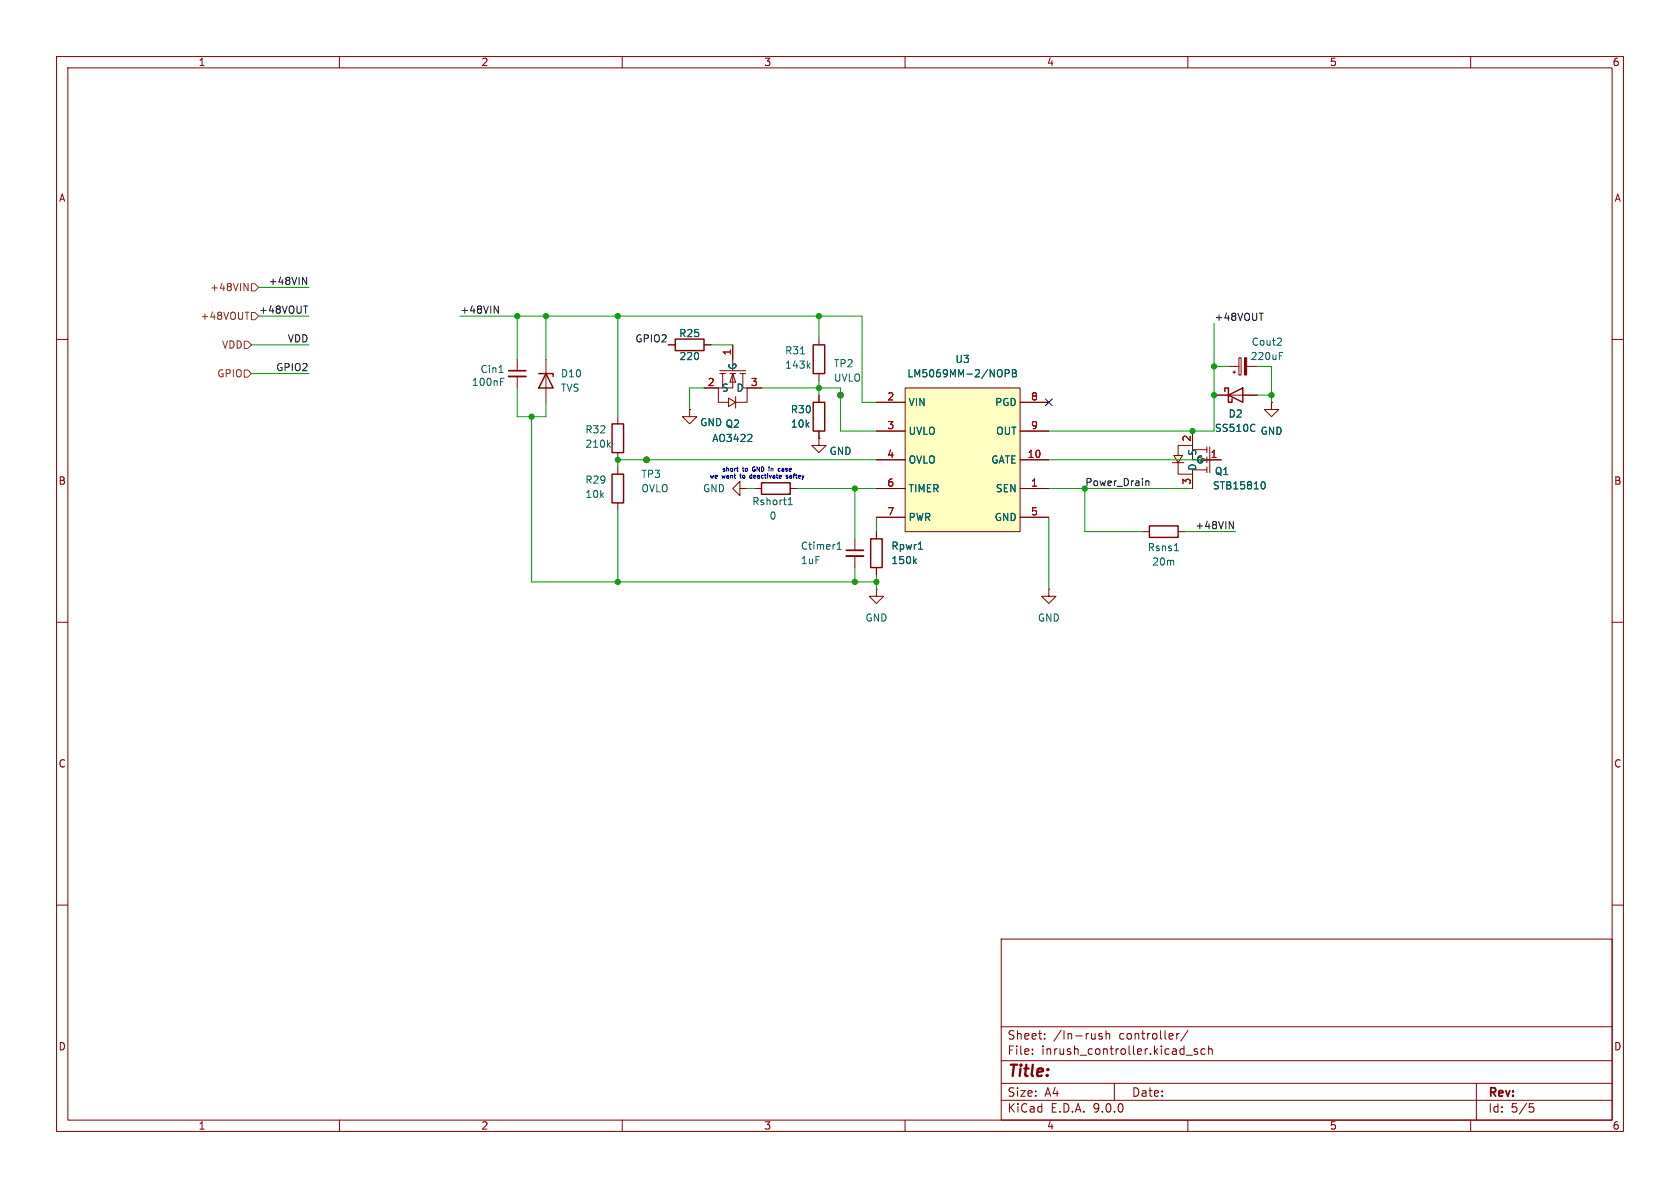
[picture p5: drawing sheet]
(kicad_sch
 (version 20250114)
 (generator "eeschema")
 (generator_version "9.0")
 (paper "A4")
 (lib_symbols
  (symbol "Connector:TestPoint_Small"
   (pin_numbers (hide yes))
   (pin_names
    (offset 0.762) (hide yes)) (exclude_from_sim no) (in_bom yes) (on_board yes)
   (property "Reference" "TP" (at 0 3.81 0) (effects (font (size 1.27 1.27))))
   (property "Value" "TestPoint_Small" (at 0 2.032 0) (effects (font (size 1.27 1.27))))
   (property "Footprint" "" (at 5.08 0 0) (effects (font (size 1.27 1.27)) (hide yes)))
   (property "Datasheet" "~" (at 5.08 0 0) (effects (font (size 1.27 1.27)) (hide yes)))
   (property "Description" "test point" (at 0 0 0) (effects (font (size 1.27 1.27)) (hide yes)))
   (symbol "TestPoint_Small_0_1"
    (circle (center 0 0) (radius 0.508) (stroke (width 0) (type default)) (fill (type none))))
   (symbol "TestPoint_Small_1_1"
    (pin passive line (at 0 0 90) (length 0) (name "1" (effects (font (size 1.27 1.27)))) (number "1" (effects (font (size 1.27 1.27))))))
   (embedded_fonts no))
  (symbol "Device:C_Polarized_Small"
   (pin_numbers (hide yes))
   (pin_names
    (offset 0.254) (hide yes)) (exclude_from_sim no) (in_bom yes) (on_board yes)
   (property "Reference" "C" (at 0.254 1.778 0) (effects (font (size 1.27 1.27)) (justify left)))
   (property "Value" "C_Polarized_Small" (at 0.254 -2.032 0) (effects (font (size 1.27 1.27)) (justify left)))
   (property "Footprint" "" (at 0 0 0) (effects (font (size 1.27 1.27)) (hide yes)))
   (property "Datasheet" "~" (at 0 0 0) (effects (font (size 1.27 1.27)) (hide yes)))
   (property "Description" "Polarized capacitor, small symbol" (at 0 0 0) (effects (font (size 1.27 1.27)) (hide yes)))
   (symbol "C_Polarized_Small_0_1"
    (rectangle (start -1.524 0.6858) (end 1.524 0.3048) (stroke (width 0) (type default)) (fill (type none)))
    (rectangle (start -1.524 -0.3048) (end 1.524 -0.6858) (stroke (width 0) (type default)) (fill (type outline)))
    (polyline (pts (xy -1.27 1.524) (xy -0.762 1.524)) (stroke (width 0) (type default)) (fill (type none)))
    (polyline (pts (xy -1.016 1.27) (xy -1.016 1.778)) (stroke (width 0) (type default)) (fill (type none))))
   (symbol "C_Polarized_Small_1_1"
    (pin passive line (at 0 2.54 270) (length 1.8542) (name "~" (effects (font (size 1.27 1.27)))) (number "1" (effects (font (size 1.27 1.27)))))
    (pin passive line (at 0 -2.54 90) (length 1.8542) (name "~" (effects (font (size 1.27 1.27)))) (number "2" (effects (font (size 1.27 1.27))))))
   (embedded_fonts no))
  (symbol "Device:C_Small"
   (pin_numbers (hide yes))
   (pin_names
    (offset 0.254) (hide yes)) (exclude_from_sim no) (in_bom yes) (on_board yes)
   (property "Reference" "C" (at 0.254 1.778 0) (effects (font (size 1.27 1.27)) (justify left)))
   (property "Value" "C_Small" (at 0.254 -2.032 0) (effects (font (size 1.27 1.27)) (justify left)))
   (property "Footprint" "" (at 0 0 0) (effects (font (size 1.27 1.27)) (hide yes)))
   (property "Datasheet" "~" (at 0 0 0) (effects (font (size 1.27 1.27)) (hide yes)))
   (property "Description" "Unpolarized capacitor, small symbol" (at 0 0 0) (effects (font (size 1.27 1.27)) (hide yes)))
   (symbol "C_Small_0_1"
    (polyline (pts (xy -1.524 0.508) (xy 1.524 0.508)) (stroke (width 0.3048) (type default)) (fill (type none)))
    (polyline (pts (xy -1.524 -0.508) (xy 1.524 -0.508)) (stroke (width 0.3302) (type default)) (fill (type none))))
   (symbol "C_Small_1_1"
    (pin passive line (at 0 2.54 270) (length 2.032) (name "~" (effects (font (size 1.27 1.27)))) (number "1" (effects (font (size 1.27 1.27)))))
    (pin passive line (at 0 -2.54 90) (length 2.032) (name "~" (effects (font (size 1.27 1.27)))) (number "2" (effects (font (size 1.27 1.27))))))
   (embedded_fonts no))
  (symbol "Device:D_Schottky"
   (pin_numbers (hide yes))
   (pin_names
    (offset 1.016) (hide yes)) (exclude_from_sim no) (in_bom yes) (on_board yes)
   (property "Reference" "D" (at 0 2.54 0) (effects (font (size 1.27 1.27))))
   (property "Value" "D_Schottky" (at 0 -2.54 0) (effects (font (size 1.27 1.27))))
   (property "Footprint" "" (at 0 0 0) (effects (font (size 1.27 1.27)) (hide yes)))
   (property "Datasheet" "~" (at 0 0 0) (effects (font (size 1.27 1.27)) (hide yes)))
   (property "Description" "Schottky diode" (at 0 0 0) (effects (font (size 1.27 1.27)) (hide yes)))
   (symbol "D_Schottky_0_1"
    (polyline (pts (xy -1.905 0.635) (xy -1.905 1.27) (xy -1.27 1.27) (xy -1.27 -1.27) (xy -0.635 -1.27) (xy -0.635 -0.635)) (stroke (width 0.254) (type default)) (fill (type none)))
    (polyline (pts (xy 1.27 1.27) (xy 1.27 -1.27) (xy -1.27 0) (xy 1.27 1.27)) (stroke (width 0.254) (type default)) (fill (type none)))
    (polyline (pts (xy 1.27 0) (xy -1.27 0)) (stroke (width 0) (type default)) (fill (type none))))
   (symbol "D_Schottky_1_1"
    (pin passive line (at -3.81 0 0) (length 2.54) (name "K" (effects (font (size 1.27 1.27)))) (number "1" (effects (font (size 1.27 1.27)))))
    (pin passive line (at 3.81 0 180) (length 2.54) (name "A" (effects (font (size 1.27 1.27)))) (number "2" (effects (font (size 1.27 1.27))))))
   (embedded_fonts no))
  (symbol "Device:D_Zener"
   (pin_numbers (hide yes))
   (pin_names
    (offset 1.016) (hide yes)) (exclude_from_sim no) (in_bom yes) (on_board yes)
   (property "Reference" "D" (at 0 2.54 0) (effects (font (size 1.27 1.27))))
   (property "Value" "D_Zener" (at 0 -2.54 0) (effects (font (size 1.27 1.27))))
   (property "Footprint" "" (at 0 0 0) (effects (font (size 1.27 1.27)) (hide yes)))
   (property "Datasheet" "~" (at 0 0 0) (effects (font (size 1.27 1.27)) (hide yes)))
   (property "Description" "Zener diode" (at 0 0 0) (effects (font (size 1.27 1.27)) (hide yes)))
   (symbol "D_Zener_0_1"
    (polyline (pts (xy -1.27 -1.27) (xy -1.27 1.27) (xy -0.762 1.27)) (stroke (width 0.254) (type default)) (fill (type none)))
    (polyline (pts (xy 1.27 0) (xy -1.27 0)) (stroke (width 0) (type default)) (fill (type none)))
    (polyline (pts (xy 1.27 -1.27) (xy 1.27 1.27) (xy -1.27 0) (xy 1.27 -1.27)) (stroke (width 0.254) (type default)) (fill (type none))))
   (symbol "D_Zener_1_1"
    (pin passive line (at -3.81 0 0) (length 2.54) (name "K" (effects (font (size 1.27 1.27)))) (number "1" (effects (font (size 1.27 1.27)))))
    (pin passive line (at 3.81 0 180) (length 2.54) (name "A" (effects (font (size 1.27 1.27)))) (number "2" (effects (font (size 1.27 1.27))))))
   (embedded_fonts no))
  (symbol "Device:R"
   (pin_numbers (hide yes))
   (pin_names
    (offset 0)) (exclude_from_sim no) (in_bom yes) (on_board yes)
   (property "Reference" "R" (at 2.032 0 90) (effects (font (size 1.27 1.27))))
   (property "Value" "R" (at 0 0 90) (effects (font (size 1.27 1.27))))
   (property "Footprint" "" (at -1.778 0 90) (effects (font (size 1.27 1.27)) (hide yes)))
   (property "Datasheet" "~" (at 0 0 0) (effects (font (size 1.27 1.27)) (hide yes)))
   (property "Description" "Resistor" (at 0 0 0) (effects (font (size 1.27 1.27)) (hide yes)))
   (symbol "R_0_1"
    (rectangle (start -1.016 -2.54) (end 1.016 2.54) (stroke (width 0.254) (type default)) (fill (type none))))
   (symbol "R_1_1"
    (pin passive line (at 0 3.81 270) (length 1.27) (name "~" (effects (font (size 1.27 1.27)))) (number "1" (effects (font (size 1.27 1.27)))))
    (pin passive line (at 0 -3.81 90) (length 1.27) (name "~" (effects (font (size 1.27 1.27)))) (number "2" (effects (font (size 1.27 1.27))))))
   (embedded_fonts no))
  (symbol "easyeda2kicad:AO3422" (exclude_from_sim no) (in_bom yes) (on_board yes)
   (property "Reference" "Q" (at 0 10.16 0) (effects (font (size 1.27 1.27))))
   (property "Value" "AO3422" (at 0 -10.16 0) (effects (font (size 1.27 1.27))))
   (property "Footprint" "easyeda2kicad:SOT-23_L2.9-W1.3-P1.90-LS2.4-BR" (at 0 -12.7 0) (effects (font (size 1.27 1.27)) (hide yes)))
   (property "Datasheet" "https://lcsc.com/product-detail/MOSFET_AOS_AO3422_AO3422_C37130.html" (at 0 -15.24 0) (effects (font (size 1.27 1.27)) (hide yes)))
   (property "Description" "AO3422" (at 0 0 0) (effects (font (size 1.27 1.27)) (hide yes)))
   (property "Manufacturer" "AOS" (at 0 -17.78 0) (effects (font (size 1.27 1.27)) (hide yes)))
   (property "MPN" "AO3422" (at 0 -20.32 0) (effects (font (size 1.27 1.27)) (hide yes)))
   (property "LCSC Part" "C37130" (at 0 -22.86 0) (effects (font (size 1.27 1.27)) (hide yes)))
   (symbol "AO3422_0_1"
    (polyline (pts (xy -2.54 0) (xy -0.51 0)) (stroke (width 0) (type default)) (fill (type none)))
    (polyline (pts (xy -0.51 2.29) (xy -0.51 -2.29)) (stroke (width 0) (type default)) (fill (type none)))
    (polyline (pts (xy 0 2.29) (xy 0 1.27)) (stroke (width 0) (type default)) (fill (type none)))
    (polyline (pts (xy 0 1.78) (xy 2.54 1.78) (xy 2.54 2.54) (xy 5.08 2.54) (xy 5.08 0.51)) (stroke (width 0) (type default)) (fill (type none)))
    (polyline (pts (xy 0 0) (xy 1.52 -0.51) (xy 1.52 0.51) (xy 0 0)) (stroke (width 0) (type default)) (fill (type background)))
    (polyline (pts (xy 0 0) (xy 2.54 0) (xy 2.54 -2.54) (xy 5.08 -2.54) (xy 5.08 -0.76)) (stroke (width 0) (type default)) (fill (type none)))
    (polyline (pts (xy 0 -0.51) (xy 0 0.51)) (stroke (width 0) (type default)) (fill (type none)))
    (polyline (pts (xy 0 -2.29) (xy 0 -1.27)) (stroke (width 0) (type default)) (fill (type none)))
    (polyline (pts (xy 2.54 -1.78) (xy 0 -1.78)) (stroke (width 0) (type default)) (fill (type none)))
    (polyline (pts (xy 5.08 0.51) (xy 4.32 -0.76) (xy 5.84 -0.76) (xy 5.08 0.51)) (stroke (width 0) (type default)) (fill (type background)))
    (polyline (pts (xy 6.1 0.51) (xy 5.59 0.51) (xy 4.57 0.51) (xy 4.06 0.51)) (stroke (width 0) (type default)) (fill (type none)))
    (pin unspecified line (at -5.08 0 0) (length 2.54) (name "G" (effects (font (size 1.27 1.27)))) (number "1" (effects (font (size 1.27 1.27)))))
    (pin unspecified line (at 2.54 5.08 270) (length 2.54) (name "D" (effects (font (size 1.27 1.27)))) (number "3" (effects (font (size 1.27 1.27)))))
    (pin unspecified line (at 2.54 -5.08 90) (length 2.54) (name "S" (effects (font (size 1.27 1.27)))) (number "2" (effects (font (size 1.27 1.27))))))
   (embedded_fonts no))
  (symbol "easyeda2kicad:LM5069MM-2_NOPB" (exclude_from_sim no) (in_bom yes) (on_board yes)
   (property "Reference" "U" (at 0 15.24 0) (effects (font (size 1.27 1.27))))
   (property "Value" "LM5069MM-2/NOPB" (at 0 -15.24 0) (effects (font (size 1.27 1.27))))
   (property "Footprint" "easyeda2kicad:VSSOP-10_L3.0-W3.0-P0.50-LS4.9-BL" (at 0 -17.78 0) (effects (font (size 1.27 1.27)) (hide yes)))
   (property "Datasheet" "https://lcsc.com/product-detail/PMIC-Supervisors_TI_LM5069MM-2-NOPB_LM5069MM-2-NOPB_C111822.html" (at 0 -20.32 0) (effects (font (size 1.27 1.27)) (hide yes)))
   (property "Description" "" (at 0 0 0) (effects (font (size 1.27 1.27)) (hide yes)))
   (property "Manufacturer" "TI(德州仪器)" (at 0 -22.86 0) (effects (font (size 1.27 1.27)) (hide yes)))
   (property "MPN" "LM5069MM-2/NOPB" (at 0 -25.4 0) (effects (font (size 1.27 1.27)) (hide yes)))
   (property "LCSC Part" "C111822" (at 0 -27.94 0) (effects (font (size 1.27 1.27)) (hide yes)))
   (symbol "LM5069MM-2_NOPB_0_1"
    (rectangle (start -10.16 12.7) (end 10.16 -12.7) (stroke (width 0) (type default)) (fill (type background)))
    (pin power_in line (at -15.24 10.16 0) (length 5.08) (name "VIN" (effects (font (size 1.27 1.27)))) (number "2" (effects (font (size 1.27 1.27)))))
    (pin unspecified line (at -15.24 5.08 0) (length 5.08) (name "UVLO" (effects (font (size 1.27 1.27)))) (number "3" (effects (font (size 1.27 1.27)))))
    (pin unspecified line (at -15.24 0 0) (length 5.08) (name "OVLO" (effects (font (size 1.27 1.27)))) (number "4" (effects (font (size 1.27 1.27)))))
    (pin unspecified line (at -15.24 -5.08 0) (length 5.08) (name "TIMER" (effects (font (size 1.27 1.27)))) (number "6" (effects (font (size 1.27 1.27)))))
    (pin unspecified line (at -15.24 -10.16 0) (length 5.08) (name "PWR" (effects (font (size 1.27 1.27)))) (number "7" (effects (font (size 1.27 1.27)))))
    (pin unspecified line (at 15.24 10.16 180) (length 5.08) (name "PGD" (effects (font (size 1.27 1.27)))) (number "8" (effects (font (size 1.27 1.27)))))
    (pin output line (at 15.24 5.08 180) (length 5.08) (name "OUT" (effects (font (size 1.27 1.27)))) (number "9" (effects (font (size 1.27 1.27)))))
    (pin output line (at 15.24 0 180) (length 5.08) (name "GATE" (effects (font (size 1.27 1.27)))) (number "10" (effects (font (size 1.27 1.27)))))
    (pin unspecified line (at 15.24 -5.08 180) (length 5.08) (name "SEN" (effects (font (size 1.27 1.27)))) (number "1" (effects (font (size 1.27 1.27)))))
    (pin power_in line (at 15.24 -10.16 180) (length 5.08) (name "GND" (effects (font (size 1.27 1.27)))) (number "5" (effects (font (size 1.27 1.27))))))
   (embedded_fonts no))
  (symbol "easyeda2kicad:STB15810" (exclude_from_sim no) (in_bom yes) (on_board yes)
   (property "Reference" "Q" (at 0 10.16 0) (effects (font (size 1.27 1.27))))
   (property "Value" "STB15810" (at 0 -10.16 0) (effects (font (size 1.27 1.27))))
   (property "Footprint" "easyeda2kicad:D2PAK_L10.2-W9.0-P5.08-LS16.9-BR" (at 0 -12.7 0) (effects (font (size 1.27 1.27)) (hide yes)))
   (property "Datasheet" "https://www.lcsc.com/datasheet/C620154.pdf" (at 0 -15.24 0) (effects (font (size 1.27 1.27)) (hide yes)))
   (property "Description" "" (at 0 0 0) (effects (font (size 1.27 1.27)) (hide yes)))
   (property "Manufacturer" "ST(意法半导体)" (at 0 -17.78 0) (effects (font (size 1.27 1.27)) (hide yes)))
   (property "MPN" "STB15810" (at 0 -20.32 0) (effects (font (size 1.27 1.27)) (hide yes)))
   (property "LCSC Part" "C620154" (at 0 -22.86 0) (effects (font (size 1.27 1.27)) (hide yes)))
   (symbol "STB15810_0_1"
    (polyline (pts (xy -1.78 2.29) (xy -1.78 -2.29)) (stroke (width 0) (type default)) (fill (type none)))
    (polyline (pts (xy -1.27 2.29) (xy -1.27 1.27)) (stroke (width 0) (type default)) (fill (type none)))
    (polyline (pts (xy -1.27 1.78) (xy 1.27 1.78) (xy 1.27 2.54) (xy 3.81 2.54) (xy 3.81 0.51)) (stroke (width 0) (type default)) (fill (type none)))
    (polyline (pts (xy -1.27 0) (xy 0.25 -0.51) (xy 0.25 0.51) (xy -1.27 0)) (stroke (width 0) (type default)) (fill (type background)))
    (polyline (pts (xy -1.27 0) (xy 1.27 0) (xy 1.27 -2.54) (xy 3.81 -2.54) (xy 3.81 -0.76)) (stroke (width 0) (type default)) (fill (type none)))
    (polyline (pts (xy -1.27 -0.51) (xy -1.27 0.51)) (stroke (width 0) (type default)) (fill (type none)))
    (polyline (pts (xy -1.27 -2.29) (xy -1.27 -1.27)) (stroke (width 0) (type default)) (fill (type none)))
    (polyline (pts (xy 1.27 -1.78) (xy -1.27 -1.78)) (stroke (width 0) (type default)) (fill (type none)))
    (polyline (pts (xy 3.81 0.51) (xy 3.05 -0.76) (xy 4.57 -0.76) (xy 3.81 0.51)) (stroke (width 0) (type default)) (fill (type background)))
    (polyline (pts (xy 4.83 0.51) (xy 4.32 0.51) (xy 3.3 0.51) (xy 2.79 0.51)) (stroke (width 0) (type default)) (fill (type none)))
    (pin unspecified line (at -3.81 0 0) (length 2.54) (name "G" (effects (font (size 1.27 1.27)))) (number "1" (effects (font (size 1.27 1.27)))))
    (pin unspecified line (at 1.27 5.08 270) (length 2.54) (name "D" (effects (font (size 1.27 1.27)))) (number "3" (effects (font (size 1.27 1.27)))))
    (pin unspecified line (at 1.27 -5.08 90) (length 2.54) (name "S" (effects (font (size 1.27 1.27)))) (number "2" (effects (font (size 1.27 1.27))))))
   (embedded_fonts no))
  (symbol "power:GND"
   (power)
   (pin_numbers (hide yes))
   (pin_names
    (offset 0) (hide yes)) (exclude_from_sim no) (in_bom yes) (on_board yes)
   (property "Reference" "#PWR" (at 0 -6.35 0) (effects (font (size 1.27 1.27)) (hide yes)))
   (property "Value" "GND" (at 0 -3.81 0) (effects (font (size 1.27 1.27))))
   (property "Footprint" "" (at 0 0 0) (effects (font (size 1.27 1.27)) (hide yes)))
   (property "Datasheet" "" (at 0 0 0) (effects (font (size 1.27 1.27)) (hide yes)))
   (property "Description" "Power symbol creates a global label with name \"GND\" , ground" (at 0 0 0) (effects (font (size 1.27 1.27)) (hide yes)))
   (symbol "GND_0_1"
    (polyline (pts (xy 0 0) (xy 0 -1.27) (xy 1.27 -1.27) (xy 0 -2.54) (xy -1.27 -1.27) (xy 0 -1.27)) (stroke (width 0) (type default)) (fill (type none))))
   (symbol "GND_1_1"
    (pin power_in line (at 0 0 270) (length 0) (name "~" (effects (font (size 1.27 1.27)))) (number "1" (effects (font (size 1.27 1.27))))))
   (embedded_fonts no)))
 (text "short to GND in case\nwe want to deactivate saftey"
  (exclude_from_sim no)
  (at 133.858 83.82 0)
  (effects (font (size 0.762 0.762))))
 (junction
  (at 114.3 81.28)
  (diameter 0)
  (color 0 0 0 0))
 (junction
  (at 91.44 55.88)
  (diameter 0)
  (color 0 0 0 0))
 (junction
  (at 144.78 68.58)
  (diameter 0)
  (color 0 0 0 0))
 (junction
  (at 109.22 81.28)
  (diameter 0)
  (color 0 0 0 0))
 (junction
  (at 93.98 73.66)
  (diameter 0)
  (color 0 0 0 0))
 (junction
  (at 214.63 64.77)
  (diameter 0)
  (color 0 0 0 0))
 (junction
  (at 224.79 69.85)
  (diameter 0)
  (color 0 0 0 0))
 (junction
  (at 109.22 102.87)
  (diameter 0)
  (color 0 0 0 0))
 (junction
  (at 144.78 55.88)
  (diameter 0)
  (color 0 0 0 0))
 (junction
  (at 154.94 102.87)
  (diameter 0)
  (color 0 0 0 0))
 (junction
  (at 96.52 55.88)
  (diameter 0)
  (color 0 0 0 0))
 (junction
  (at 151.13 86.36)
  (diameter 0)
  (color 0 0 0 0))
 (junction
  (at 191.77 86.36)
  (diameter 0)
  (color 0 0 0 0))
 (junction
  (at 210.82 76.2)
  (diameter 0)
  (color 0 0 0 0))
 (junction
  (at 214.63 69.85)
  (diameter 0)
  (color 0 0 0 0))
 (junction
  (at 148.59 69.85)
  (diameter 0)
  (color 0 0 0 0))
 (junction
  (at 151.13 102.87)
  (diameter 0)
  (color 0 0 0 0))
 (junction
  (at 109.22 55.88)
  (diameter 0)
  (color 0 0 0 0))
 (no_connect
  (at 185.42 71.12))
 (wire
  (pts (xy 224.79 64.77) (xy 224.79 69.85))
  (stroke (width 0) (type default)))
 (wire
  (pts (xy 217.17 64.77) (xy 214.63 64.77))
  (stroke (width 0) (type default)))
 (wire
  (pts (xy 144.78 55.88) (xy 152.4 55.88))
  (stroke (width 0) (type default)))
 (wire
  (pts (xy 91.44 63.5) (xy 91.44 55.88))
  (stroke (width 0) (type default)))
 (wire
  (pts (xy 185.42 86.36) (xy 191.77 86.36))
  (stroke (width 0) (type default)))
 (wire
  (pts (xy 210.82 76.2) (xy 214.63 76.2))
  (stroke (width 0) (type default)))
 (wire
  (pts (xy 185.42 104.14) (xy 185.42 91.44))
  (stroke (width 0) (type default)))
 (wire
  (pts (xy 191.77 86.36) (xy 210.82 86.36))
  (stroke (width 0) (type default)))
 (wire
  (pts (xy 154.94 104.14) (xy 154.94 102.87))
  (stroke (width 0) (type default)))
 (wire
  (pts (xy 224.79 71.12) (xy 224.79 69.85))
  (stroke (width 0) (type default)))
 (wire
  (pts (xy 109.22 102.87) (xy 93.98 102.87))
  (stroke (width 0) (type default)))
 (wire
  (pts (xy 151.13 102.87) (xy 154.94 102.87))
  (stroke (width 0) (type default)))
 (wire
  (pts (xy 191.77 93.98) (xy 201.93 93.98))
  (stroke (width 0) (type default)))
 (wire
  (pts (xy 109.22 55.88) (xy 144.78 55.88))
  (stroke (width 0) (type default)))
 (wire
  (pts (xy 185.42 76.2) (xy 210.82 76.2))
  (stroke (width 0) (type default)))
 (wire
  (pts (xy 109.22 81.28) (xy 109.22 82.55))
  (stroke (width 0) (type default)))
 (wire
  (pts (xy 154.94 76.2) (xy 148.59 76.2))
  (stroke (width 0) (type default)))
 (wire
  (pts (xy 93.98 102.87) (xy 93.98 73.66))
  (stroke (width 0) (type default)))
 (wire
  (pts (xy 93.98 73.66) (xy 96.52 73.66))
  (stroke (width 0) (type default)))
 (wire
  (pts (xy 154.94 86.36) (xy 151.13 86.36))
  (stroke (width 0) (type default)))
 (wire
  (pts (xy 144.78 67.31) (xy 144.78 68.58))
  (stroke (width 0) (type default)))
 (wire
  (pts (xy 209.55 93.98) (xy 218.44 93.98))
  (stroke (width 0) (type default)))
 (wire
  (pts (xy 121.92 68.58) (xy 121.92 72.39))
  (stroke (width 0) (type default)))
 (wire
  (pts (xy 151.13 100.33) (xy 151.13 102.87))
  (stroke (width 0) (type default)))
 (wire
  (pts (xy 96.52 73.66) (xy 96.52 71.12))
  (stroke (width 0) (type default)))
 (wire
  (pts (xy 45.72 55.88) (xy 54.61 55.88))
  (stroke (width 0) (type default)))
 (wire
  (pts (xy 144.78 68.58) (xy 144.78 69.85))
  (stroke (width 0) (type default)))
 (wire
  (pts (xy 214.63 57.15) (xy 214.63 64.77))
  (stroke (width 0) (type default)))
 (wire
  (pts (xy 45.72 50.8) (xy 54.61 50.8))
  (stroke (width 0) (type default)))
 (wire
  (pts (xy 214.63 69.85) (xy 214.63 64.77))
  (stroke (width 0) (type default)))
 (wire
  (pts (xy 109.22 73.66) (xy 109.22 55.88))
  (stroke (width 0) (type default)))
 (wire
  (pts (xy 124.46 68.58) (xy 121.92 68.58))
  (stroke (width 0) (type default)))
 (wire
  (pts (xy 134.62 68.58) (xy 144.78 68.58))
  (stroke (width 0) (type default)))
 (wire
  (pts (xy 132.08 86.36) (xy 133.35 86.36))
  (stroke (width 0) (type default)))
 (wire
  (pts (xy 44.45 66.04) (xy 54.61 66.04))
  (stroke (width 0) (type default)))
 (wire
  (pts (xy 148.59 76.2) (xy 148.59 69.85))
  (stroke (width 0) (type default)))
 (wire
  (pts (xy 154.94 102.87) (xy 154.94 101.6))
  (stroke (width 0) (type default)))
 (wire
  (pts (xy 144.78 68.58) (xy 148.59 68.58))
  (stroke (width 0) (type default)))
 (wire
  (pts (xy 224.79 69.85) (xy 222.25 69.85))
  (stroke (width 0) (type default)))
 (wire
  (pts (xy 144.78 55.88) (xy 144.78 59.69))
  (stroke (width 0) (type default)))
 (wire
  (pts (xy 185.42 81.28) (xy 215.9 81.28))
  (stroke (width 0) (type default)))
 (wire
  (pts (xy 91.44 68.58) (xy 91.44 73.66))
  (stroke (width 0) (type default)))
 (wire
  (pts (xy 222.25 64.77) (xy 224.79 64.77))
  (stroke (width 0) (type default)))
 (wire
  (pts (xy 109.22 90.17) (xy 109.22 102.87))
  (stroke (width 0) (type default)))
 (wire
  (pts (xy 125.73 60.96) (xy 129.54 60.96))
  (stroke (width 0) (type default)))
 (wire
  (pts (xy 96.52 63.5) (xy 96.52 55.88))
  (stroke (width 0) (type default)))
 (wire
  (pts (xy 91.44 73.66) (xy 93.98 73.66))
  (stroke (width 0) (type default)))
 (wire
  (pts (xy 151.13 86.36) (xy 151.13 95.25))
  (stroke (width 0) (type default)))
 (wire
  (pts (xy 81.28 55.88) (xy 91.44 55.88))
  (stroke (width 0) (type default)))
 (wire
  (pts (xy 152.4 71.12) (xy 154.94 71.12))
  (stroke (width 0) (type default)))
 (wire
  (pts (xy 154.94 93.98) (xy 154.94 91.44))
  (stroke (width 0) (type default)))
 (wire
  (pts (xy 96.52 55.88) (xy 109.22 55.88))
  (stroke (width 0) (type default)))
 (wire
  (pts (xy 152.4 55.88) (xy 152.4 71.12))
  (stroke (width 0) (type default)))
 (wire
  (pts (xy 151.13 86.36) (xy 140.97 86.36))
  (stroke (width 0) (type default)))
 (wire
  (pts (xy 148.59 68.58) (xy 148.59 69.85))
  (stroke (width 0) (type default)))
 (wire
  (pts (xy 109.22 102.87) (xy 151.13 102.87))
  (stroke (width 0) (type default)))
 (wire
  (pts (xy 44.45 60.96) (xy 54.61 60.96))
  (stroke (width 0) (type default)))
 (wire
  (pts (xy 214.63 76.2) (xy 214.63 69.85))
  (stroke (width 0) (type default)))
 (wire
  (pts (xy 191.77 86.36) (xy 191.77 93.98))
  (stroke (width 0) (type default)))
 (wire
  (pts (xy 91.44 55.88) (xy 96.52 55.88))
  (stroke (width 0) (type default)))
 (wire
  (pts (xy 109.22 81.28) (xy 114.3 81.28))
  (stroke (width 0) (type default)))
 (wire
  (pts (xy 114.3 81.28) (xy 154.94 81.28))
  (stroke (width 0) (type default)))
 (label "VDD"
  (at 54.61 60.96 180)
  (effects (font (size 1.27 1.27)) (justify right bottom)))
 (label "+48VIN"
  (at 54.61 50.8 180)
  (effects (font (size 1.27 1.27)) (justify right bottom)))
 (label "Power_Drain"
  (at 191.77 86.36 0)
  (effects (font (size 1.27 1.27)) (justify left bottom)))
 (label "+48VOUT"
  (at 54.61 55.88 180)
  (effects (font (size 1.27 1.27)) (justify right bottom)))
 (label "+48VIN"
  (at 81.28 55.88 0)
  (effects (font (size 1.27 1.27)) (justify left bottom)))
 (label "GPIO2"
  (at 118.11 60.96 180)
  (effects (font (size 1.27 1.27)) (justify right bottom)))
 (label "+48VIN"
  (at 218.44 93.98 180)
  (effects (font (size 1.27 1.27)) (justify right bottom)))
 (label "+48VOUT"
  (at 214.63 57.15 0)
  (effects (font (size 1.27 1.27)) (justify left bottom)))
 (label "GPIO2"
  (at 54.61 66.04 180)
  (effects (font (size 1.27 1.27)) (justify right bottom)))
 (hierarchical_label "+48VOUT"
  (shape input)
  (at 45.72 55.88 180)
  (effects (font (size 1.27 1.27)) (justify right)))
 (hierarchical_label "VDD"
  (shape input)
  (at 44.45 60.96 180)
  (effects (font (size 1.27 1.27)) (justify right)))
 (hierarchical_label "GPIO"
  (shape input)
  (at 44.45 66.04 180)
  (effects (font (size 1.27 1.27)) (justify right)))
 (hierarchical_label "+48VIN"
  (shape input)
  (at 45.72 50.8 180)
  (effects (font (size 1.27 1.27)) (justify right)))
 (symbol
  (lib_id "Device:R")
  (at 205.74 93.98 90)
  (unit 1)
  (exclude_from_sim no)
  (in_bom yes)
  (on_board yes)
  (dnp no)
  (property "Reference" "Rsns1" (at 205.74 96.774 90) (effects (font (size 1.27 1.27))))
  (property "Value" "20m" (at 205.74 99.314 90) (effects (font (size 1.27 1.27))))
  (property "Footprint" "easyeda2kicad:RES-SMD_L6.4-W3.2-1" (at 205.74 95.758 90) (effects (font (size 1.27 1.27)) (hide yes)))
  (property "Datasheet" "~" (at 205.74 93.98 0) (effects (font (size 1.27 1.27)) (hide yes)))
  (property "Description" "Resistor" (at 205.74 93.98 0) (effects (font (size 1.27 1.27)) (hide yes)))
  (property "LCSC Part" "C915989" (at 205.74 93.98 0) (effects (font (size 1.27 1.27)) (hide yes)))
  (property "Sim.Type" "" (at 205.74 93.98 0) (effects (font (size 1.27 1.27))))
  (pin "2")
  (pin "1"))
 (symbol
  (lib_id "Device:R")
  (at 137.16 86.36 270)
  (unit 1)
  (exclude_from_sim no)
  (in_bom yes)
  (on_board yes)
  (dnp no)
  (property "Reference" "Rshort1" (at 136.652 88.646 90) (effects (font (size 1.27 1.27))))
  (property "Value" "0" (at 136.652 91.186 90) (effects (font (size 1.27 1.27))))
  (property "Footprint" "Resistor_SMD:R_0603_1608Metric_Pad0.98x0.95mm_HandSolder" (at 137.16 84.582 90) (effects (font (size 1.27 1.27)) (hide yes)))
  (property "Datasheet" "~" (at 137.16 86.36 0) (effects (font (size 1.27 1.27)) (hide yes)))
  (property "Description" "Resistor" (at 137.16 86.36 0) (effects (font (size 1.27 1.27)) (hide yes)))
  (property "LCSC Part" "C177335" (at 137.16 86.36 0) (effects (font (size 1.27 1.27)) (hide yes)))
  (property "Sim.Type" "" (at 137.16 86.36 0) (effects (font (size 1.27 1.27))))
  (pin "2")
  (pin "1"))
 (symbol
  (lib_id "Device:C_Polarized_Small")
  (at 219.71 64.77 90)
  (unit 1)
  (exclude_from_sim no)
  (in_bom yes)
  (on_board yes)
  (dnp no)
  (property "Reference" "Cout2" (at 224.028 60.452 90) (effects (font (size 1.27 1.27))))
  (property "Value" "220uF" (at 224.028 62.992 90) (effects (font (size 1.27 1.27))))
  (property "Footprint" "easyeda2kicad:CAP-SMD_BD16.0-L17.0-W17.0-FD" (at 219.71 64.77 0) (effects (font (size 1.27 1.27)) (hide yes)))
  (property "Datasheet" "~" (at 219.71 64.77 0) (effects (font (size 1.27 1.27)) (hide yes)))
  (property "Description" "Polarized capacitor, small symbol" (at 219.71 64.77 0) (effects (font (size 1.27 1.27)) (hide yes)))
  (property "Sim.Type" "" (at 219.71 64.77 0) (effects (font (size 1.27 1.27))))
  (property "LCSC Part" "C249883" (at 219.71 64.77 0) (effects (font (size 1.27 1.27)) (hide yes)))
  (pin "2")
  (pin "1"))
 (symbol
  (lib_id "Device:R")
  (at 121.92 60.96 90)
  (unit 1)
  (exclude_from_sim no)
  (in_bom yes)
  (on_board yes)
  (dnp no)
  (property "Reference" "R25" (at 121.92 58.928 90) (effects (font (size 1.27 1.27))))
  (property "Value" "220" (at 121.92 62.992 90) (effects (font (size 1.27 1.27))))
  (property "Footprint" "Resistor_SMD:R_0603_1608Metric" (at 121.92 62.738 90) (effects (font (size 1.27 1.27)) (hide yes)))
  (property "Datasheet" "~" (at 121.92 60.96 0) (effects (font (size 1.27 1.27)) (hide yes)))
  (property "Description" "Resistor" (at 121.92 60.96 0) (effects (font (size 1.27 1.27)) (hide yes)))
  (property "Sim.Type" "" (at 121.92 60.96 0) (effects (font (size 1.27 1.27))))
  (property "LCSC Part" "C1226" (at 121.92 60.96 0) (effects (font (size 1.27 1.27)) (hide yes)))
  (pin "2")
  (pin "1"))
 (symbol
  (lib_id "Device:R")
  (at 144.78 63.5 0)
  (unit 1)
  (exclude_from_sim no)
  (in_bom yes)
  (on_board yes)
  (dnp no)
  (property "Reference" "R31" (at 138.684 61.976 0) (effects (font (size 1.27 1.27)) (justify left)))
  (property "Value" "143k" (at 138.684 64.516 0) (effects (font (size 1.27 1.27)) (justify left)))
  (property "Footprint" "Resistor_SMD:R_0603_1608Metric_Pad0.98x0.95mm_HandSolder" (at 143.002 63.5 90) (effects (font (size 1.27 1.27)) (hide yes)))
  (property "Datasheet" "~" (at 144.78 63.5 0) (effects (font (size 1.27 1.27)) (hide yes)))
  (property "Description" "Resistor" (at 144.78 63.5 0) (effects (font (size 1.27 1.27)) (hide yes)))
  (property "LCSC Part" "C22877" (at 144.78 63.5 0) (effects (font (size 1.27 1.27)) (hide yes)))
  (property "Sim.Type" "" (at 144.78 63.5 0) (effects (font (size 1.27 1.27))))
  (pin "2")
  (pin "1"))
 (symbol
  (lib_id "Device:D_Schottky")
  (at 218.44 69.85 0)
  (unit 1)
  (exclude_from_sim no)
  (in_bom yes)
  (on_board yes)
  (dnp no)
  (property "Reference" "D2" (at 218.44 73.152 0) (effects (font (size 1.27 1.27))))
  (property "Value" "SS510C" (at 218.44 75.692 0) (effects (font (size 1.27 1.27))))
  (property "Footprint" "Diode_SMD:D_SMC" (at 218.44 69.85 0) (effects (font (size 1.27 1.27)) (hide yes)))
  (property "Datasheet" "~" (at 218.44 69.85 0) (effects (font (size 1.27 1.27)) (hide yes)))
  (property "Description" "Schottky diode" (at 218.44 69.85 0) (effects (font (size 1.27 1.27)) (hide yes)))
  (property "LCSC Part" "C19229" (at 218.44 69.85 0) (effects (font (size 1.27 1.27)) (hide yes)))
  (property "Sim.Type" "" (at 218.44 69.85 0) (effects (font (size 1.27 1.27))))
  (pin "2")
  (pin "1"))
 (symbol
  (lib_id "Connector:TestPoint_Small")
  (at 114.3 81.28 0)
  (unit 1)
  (exclude_from_sim no)
  (in_bom yes)
  (on_board yes)
  (dnp no)
  (property "Reference" "TP3" (at 113.284 83.82 0) (effects (font (size 1.27 1.27)) (justify left)))
  (property "Value" "OVLO" (at 113.284 86.36 0) (effects (font (size 1.27 1.27)) (justify left)))
  (property "Footprint" "TestPoint:TestPoint_Pad_D1.0mm" (at 119.38 81.28 0) (effects (font (size 1.27 1.27)) (hide yes)))
  (property "Datasheet" "~" (at 119.38 81.28 0) (effects (font (size 1.27 1.27)) (hide yes)))
  (property "Description" "test point" (at 114.3 81.28 0) (effects (font (size 1.27 1.27)) (hide yes)))
  (property "Sim.Type" "" (at 114.3 81.28 0) (effects (font (size 1.27 1.27))))
  (pin "1"))
 (symbol
  (lib_id "Device:R")
  (at 144.78 73.66 0)
  (unit 1)
  (exclude_from_sim no)
  (in_bom yes)
  (on_board yes)
  (dnp no)
  (property "Reference" "R30" (at 139.7 72.39 0) (effects (font (size 1.27 1.27)) (justify left)))
  (property "Value" "10k" (at 139.7 74.93 0) (effects (font (size 1.27 1.27)) (justify left)))
  (property "Footprint" "Resistor_SMD:R_0603_1608Metric_Pad0.98x0.95mm_HandSolder" (at 143.002 73.66 90) (effects (font (size 1.27 1.27)) (hide yes)))
  (property "Datasheet" "~" (at 144.78 73.66 0) (effects (font (size 1.27 1.27)) (hide yes)))
  (property "Description" "Resistor" (at 144.78 73.66 0) (effects (font (size 1.27 1.27)) (hide yes)))
  (property "LCSC Part" "C25804" (at 144.78 73.66 0) (effects (font (size 1.27 1.27)) (hide yes)))
  (property "Sim.Type" "" (at 144.78 73.66 0) (effects (font (size 1.27 1.27))))
  (pin "2")
  (pin "1"))
 (symbol
  (lib_id "Device:C_Small")
  (at 151.13 97.79 0)
  (unit 1)
  (exclude_from_sim no)
  (in_bom yes)
  (on_board yes)
  (dnp no)
  (property "Reference" "Ctimer1" (at 141.478 96.52 0) (effects (font (size 1.27 1.27)) (justify left)))
  (property "Value" "1uF" (at 141.478 99.06 0) (effects (font (size 1.27 1.27)) (justify left)))
  (property "Footprint" "Capacitor_SMD:C_1206_3216Metric" (at 151.13 97.79 0) (effects (font (size 1.27 1.27)) (hide yes)))
  (property "Datasheet" "~" (at 151.13 97.79 0) (effects (font (size 1.27 1.27)) (hide yes)))
  (property "Description" "Unpolarized capacitor, small symbol" (at 151.13 97.79 0) (effects (font (size 1.27 1.27)) (hide yes)))
  (property "Sim.Type" "" (at 151.13 97.79 0) (effects (font (size 1.27 1.27))))
  (property "LCSC Part" "C13832" (at 151.13 97.79 0) (effects (font (size 1.27 1.27)) (hide yes)))
  (pin "2")
  (pin "1"))
 (symbol
  (lib_id "Connector:TestPoint_Small")
  (at 148.59 69.85 0)
  (unit 1)
  (exclude_from_sim no)
  (in_bom yes)
  (on_board yes)
  (dnp no)
  (property "Reference" "TP2" (at 147.32 64.262 0) (effects (font (size 1.27 1.27)) (justify left)))
  (property "Value" "UVLO" (at 147.32 66.802 0) (effects (font (size 1.27 1.27)) (justify left)))
  (property "Footprint" "TestPoint:TestPoint_Pad_D1.0mm" (at 153.67 69.85 0) (effects (font (size 1.27 1.27)) (hide yes)))
  (property "Datasheet" "~" (at 153.67 69.85 0) (effects (font (size 1.27 1.27)) (hide yes)))
  (property "Description" "test point" (at 148.59 69.85 0) (effects (font (size 1.27 1.27)) (hide yes)))
  (property "Sim.Type" "" (at 148.59 69.85 0) (effects (font (size 1.27 1.27))))
  (pin "1"))
 (symbol
  (lib_id "power:GND")
  (at 224.79 71.12 0)
  (unit 1)
  (exclude_from_sim no)
  (in_bom yes)
  (on_board yes)
  (dnp no)
  (fields_autoplaced yes)
  (property "Reference" "#PWR013" (at 224.79 77.47 0) (effects (font (size 1.27 1.27)) (hide yes)))
  (property "Value" "GND" (at 224.79 76.2 0) (effects (font (size 1.27 1.27))))
  (property "Footprint" "" (at 224.79 71.12 0) (effects (font (size 1.27 1.27)) (hide yes)))
  (property "Datasheet" "" (at 224.79 71.12 0) (effects (font (size 1.27 1.27)) (hide yes)))
  (property "Description" "Power symbol creates a global label with name \"GND\" , ground" (at 224.79 71.12 0) (effects (font (size 1.27 1.27)) (hide yes)))
  (pin "1"))
 (symbol
  (lib_id "power:GND")
  (at 121.92 72.39 0)
  (unit 1)
  (exclude_from_sim no)
  (in_bom yes)
  (on_board yes)
  (dnp no)
  (property "Reference" "#PWR061" (at 121.92 78.74 0) (effects (font (size 1.27 1.27)) (hide yes)))
  (property "Value" "GND" (at 125.73 74.676 0) (effects (font (size 1.27 1.27))))
  (property "Footprint" "" (at 121.92 72.39 0) (effects (font (size 1.27 1.27)) (hide yes)))
  (property "Datasheet" "" (at 121.92 72.39 0) (effects (font (size 1.27 1.27)) (hide yes)))
  (property "Description" "Power symbol creates a global label with name \"GND\" , ground" (at 121.92 72.39 0) (effects (font (size 1.27 1.27)) (hide yes)))
  (pin "1"))
 (symbol
  (lib_id "Device:D_Zener")
  (at 96.52 67.31 270)
  (unit 1)
  (exclude_from_sim no)
  (in_bom yes)
  (on_board yes)
  (dnp no)
  (fields_autoplaced yes)
  (property "Reference" "D10" (at 99.06 66.0399 90) (effects (font (size 1.27 1.27)) (justify left)))
  (property "Value" "TVS" (at 99.06 68.5799 90) (effects (font (size 1.27 1.27)) (justify left)))
  (property "Footprint" "Diode_SMD:D_SMB" (at 96.52 67.31 0) (effects (font (size 1.27 1.27)) (hide yes)))
  (property "Datasheet" "~" (at 96.52 67.31 0) (effects (font (size 1.27 1.27)) (hide yes)))
  (property "Description" "Zener diode" (at 96.52 67.31 0) (effects (font (size 1.27 1.27)) (hide yes)))
  (property "LCSC Part" "C726833" (at 96.52 67.31 0) (effects (font (size 1.27 1.27)) (hide yes)))
  (property "Sim.Type" "" (at 96.52 67.31 0) (effects (font (size 1.27 1.27))))
  (pin "1")
  (pin "2"))
 (symbol
  (lib_id "Device:R")
  (at 154.94 97.79 180)
  (unit 1)
  (exclude_from_sim no)
  (in_bom yes)
  (on_board yes)
  (dnp no)
  (fields_autoplaced yes)
  (property "Reference" "Rpwr1" (at 157.48 96.5199 0) (effects (font (size 1.27 1.27)) (justify right)))
  (property "Value" "150k" (at 157.48 99.0599 0) (effects (font (size 1.27 1.27)) (justify right)))
  (property "Footprint" "Resistor_SMD:R_0603_1608Metric" (at 156.718 97.79 90) (effects (font (size 1.27 1.27)) (hide yes)))
  (property "Datasheet" "~" (at 154.94 97.79 0) (effects (font (size 1.27 1.27)) (hide yes)))
  (property "Description" "Resistor" (at 154.94 97.79 0) (effects (font (size 1.27 1.27)) (hide yes)))
  (property "LCSC Part" "C22807" (at 154.94 97.79 0) (effects (font (size 1.27 1.27)) (hide yes)))
  (property "Sim.Type" "" (at 154.94 97.79 0) (effects (font (size 1.27 1.27))))
  (pin "2")
  (pin "1"))
 (symbol
  (lib_id "easyeda2kicad:LM5069MM-2_NOPB")
  (at 170.18 81.28 0)
  (unit 1)
  (exclude_from_sim no)
  (in_bom yes)
  (on_board yes)
  (dnp no)
  (fields_autoplaced yes)
  (property "Reference" "U3" (at 170.18 63.5 0) (effects (font (size 1.27 1.27))))
  (property "Value" "LM5069MM-2/NOPB" (at 170.18 66.04 0) (effects (font (size 1.27 1.27))))
  (property "Footprint" "easyeda2kicad:VSSOP-10_L3.0-W3.0-P0.50-LS4.9-BL" (at 170.18 99.06 0) (effects (font (size 1.27 1.27)) (hide yes)))
  (property "Datasheet" "https://lcsc.com/product-detail/PMIC-Supervisors_TI_LM5069MM-2-NOPB_LM5069MM-2-NOPB_C111822.html" (at 170.18 101.6 0) (effects (font (size 1.27 1.27)) (hide yes)))
  (property "Description" "" (at 170.18 81.28 0) (effects (font (size 1.27 1.27)) (hide yes)))
  (property "Manufacturer" "TI(德州仪器)" (at 170.18 104.14 0) (effects (font (size 1.27 1.27)) (hide yes)))
  (property "MPN" "LM5069MM-2/NOPB" (at 170.18 106.68 0) (effects (font (size 1.27 1.27)) (hide yes)))
  (property "LCSC Part" "C111822" (at 170.18 109.22 0) (effects (font (size 1.27 1.27)) (hide yes)))
  (property "Sim.Type" "" (at 170.18 81.28 0) (effects (font (size 1.27 1.27))))
  (pin "6")
  (pin "8")
  (pin "2")
  (pin "3")
  (pin "4")
  (pin "7")
  (pin "9")
  (pin "10")
  (pin "1")
  (pin "5"))
 (symbol
  (lib_id "power:GND")
  (at 144.78 77.47 0)
  (unit 1)
  (exclude_from_sim no)
  (in_bom yes)
  (on_board yes)
  (dnp no)
  (property "Reference" "#PWR060" (at 144.78 83.82 0) (effects (font (size 1.27 1.27)) (hide yes)))
  (property "Value" "GND" (at 148.59 79.756 0) (effects (font (size 1.27 1.27))))
  (property "Footprint" "" (at 144.78 77.47 0) (effects (font (size 1.27 1.27)) (hide yes)))
  (property "Datasheet" "" (at 144.78 77.47 0) (effects (font (size 1.27 1.27)) (hide yes)))
  (property "Description" "Power symbol creates a global label with name \"GND\" , ground" (at 144.78 77.47 0) (effects (font (size 1.27 1.27)) (hide yes)))
  (pin "1"))
 (symbol
  (lib_id "easyeda2kicad:STB15810")
  (at 212.09 81.28 180)
  (unit 1)
  (exclude_from_sim no)
  (in_bom yes)
  (on_board yes)
  (dnp no)
  (property "Reference" "Q1" (at 217.424 83.312 0) (effects (font (size 1.27 1.27)) (justify left)))
  (property "Value" "STB15810" (at 224.028 85.852 0) (effects (font (size 1.27 1.27)) (justify left)))
  (property "Footprint" "easyeda2kicad:D2PAK_L10.2-W9.0-P5.08-LS16.9-BR" (at 212.09 68.58 0) (effects (font (size 1.27 1.27)) (hide yes)))
  (property "Datasheet" "https://www.lcsc.com/datasheet/C620154.pdf" (at 212.09 66.04 0) (effects (font (size 1.27 1.27)) (hide yes)))
  (property "Description" "" (at 212.09 81.28 0) (effects (font (size 1.27 1.27)) (hide yes)))
  (property "Manufacturer" "ST(意法半导体)" (at 212.09 63.5 0) (effects (font (size 1.27 1.27)) (hide yes)))
  (property "MPN" "STB15810" (at 212.09 60.96 0) (effects (font (size 1.27 1.27)) (hide yes)))
  (property "LCSC Part" "C620154" (at 212.09 58.42 0) (effects (font (size 1.27 1.27)) (hide yes)))
  (property "Sim.Type" "" (at 212.09 81.28 0) (effects (font (size 1.27 1.27))))
  (pin "1")
  (pin "3")
  (pin "2"))
 (symbol
  (lib_id "power:GND")
  (at 185.42 104.14 0)
  (unit 1)
  (exclude_from_sim no)
  (in_bom yes)
  (on_board yes)
  (dnp no)
  (fields_autoplaced yes)
  (property "Reference" "#PWR058" (at 185.42 110.49 0) (effects (font (size 1.27 1.27)) (hide yes)))
  (property "Value" "GND" (at 185.42 109.22 0) (effects (font (size 1.27 1.27))))
  (property "Footprint" "" (at 185.42 104.14 0) (effects (font (size 1.27 1.27)) (hide yes)))
  (property "Datasheet" "" (at 185.42 104.14 0) (effects (font (size 1.27 1.27)) (hide yes)))
  (property "Description" "Power symbol creates a global label with name \"GND\" , ground" (at 185.42 104.14 0) (effects (font (size 1.27 1.27)) (hide yes)))
  (pin "1"))
 (symbol
  (lib_id "Device:C_Small")
  (at 91.44 66.04 0)
  (unit 1)
  (exclude_from_sim no)
  (in_bom yes)
  (on_board yes)
  (dnp no)
  (property "Reference" "Cin1" (at 84.836 65.278 0) (effects (font (size 1.27 1.27)) (justify left)))
  (property "Value" "100nF" (at 83.312 67.564 0) (effects (font (size 1.27 1.27)) (justify left)))
  (property "Footprint" "Capacitor_SMD:C_1206_3216Metric" (at 91.44 66.04 0) (effects (font (size 1.27 1.27)) (hide yes)))
  (property "Datasheet" "~" (at 91.44 66.04 0) (effects (font (size 1.27 1.27)) (hide yes)))
  (property "Description" "Unpolarized capacitor, small symbol" (at 91.44 66.04 0) (effects (font (size 1.27 1.27)) (hide yes)))
  (property "LCSC Part" "C1945" (at 91.44 66.04 0) (effects (font (size 1.27 1.27)) (hide yes)))
  (property "Sim.Type" "" (at 91.44 66.04 0) (effects (font (size 1.27 1.27))))
  (pin "2")
  (pin "1"))
 (symbol
  (lib_id "power:GND")
  (at 132.08 86.36 270)
  (unit 1)
  (exclude_from_sim no)
  (in_bom yes)
  (on_board yes)
  (dnp no)
  (fields_autoplaced yes)
  (property "Reference" "#PWR02" (at 125.73 86.36 0) (effects (font (size 1.27 1.27)) (hide yes)))
  (property "Value" "GND" (at 128.27 86.3599 90) (effects (font (size 1.27 1.27)) (justify right)))
  (property "Footprint" "" (at 132.08 86.36 0) (effects (font (size 1.27 1.27)) (hide yes)))
  (property "Datasheet" "" (at 132.08 86.36 0) (effects (font (size 1.27 1.27)) (hide yes)))
  (property "Description" "Power symbol creates a global label with name \"GND\" , ground" (at 132.08 86.36 0) (effects (font (size 1.27 1.27)) (hide yes)))
  (pin "1"))
 (symbol
  (lib_id "Device:R")
  (at 109.22 86.36 0)
  (unit 1)
  (exclude_from_sim no)
  (in_bom yes)
  (on_board yes)
  (dnp no)
  (property "Reference" "R29" (at 103.378 84.836 0) (effects (font (size 1.27 1.27)) (justify left)))
  (property "Value" "10k" (at 103.378 87.376 0) (effects (font (size 1.27 1.27)) (justify left)))
  (property "Footprint" "Resistor_SMD:R_0603_1608Metric_Pad0.98x0.95mm_HandSolder" (at 107.442 86.36 90) (effects (font (size 1.27 1.27)) (hide yes)))
  (property "Datasheet" "~" (at 109.22 86.36 0) (effects (font (size 1.27 1.27)) (hide yes)))
  (property "Description" "Resistor" (at 109.22 86.36 0) (effects (font (size 1.27 1.27)) (hide yes)))
  (property "LCSC Part" "C25804" (at 109.22 86.36 0) (effects (font (size 1.27 1.27)) (hide yes)))
  (property "Sim.Type" "" (at 109.22 86.36 0) (effects (font (size 1.27 1.27))))
  (pin "2")
  (pin "1"))
 (symbol
  (lib_id "power:GND")
  (at 154.94 104.14 0)
  (unit 1)
  (exclude_from_sim no)
  (in_bom yes)
  (on_board yes)
  (dnp no)
  (fields_autoplaced yes)
  (property "Reference" "#PWR059" (at 154.94 110.49 0) (effects (font (size 1.27 1.27)) (hide yes)))
  (property "Value" "GND" (at 154.94 109.22 0) (effects (font (size 1.27 1.27))))
  (property "Footprint" "" (at 154.94 104.14 0) (effects (font (size 1.27 1.27)) (hide yes)))
  (property "Datasheet" "" (at 154.94 104.14 0) (effects (font (size 1.27 1.27)) (hide yes)))
  (property "Description" "Power symbol creates a global label with name \"GND\" , ground" (at 154.94 104.14 0) (effects (font (size 1.27 1.27)) (hide yes)))
  (pin "1"))
 (symbol
  (lib_id "easyeda2kicad:AO3422")
  (at 129.54 66.04 270)
  (unit 1)
  (exclude_from_sim no)
  (in_bom yes)
  (on_board yes)
  (dnp no)
  (fields_autoplaced yes)
  (property "Reference" "Q2" (at 129.54 74.93 90) (effects (font (size 1.27 1.27))))
  (property "Value" "AO3422" (at 129.54 77.47 90) (effects (font (size 1.27 1.27))))
  (property "Footprint" "easyeda2kicad:SOT-23_L2.9-W1.3-P1.90-LS2.4-BR" (at 116.84 66.04 0) (effects (font (size 1.27 1.27)) (hide yes)))
  (property "Datasheet" "https://lcsc.com/product-detail/MOSFET_AOS_AO3422_AO3422_C37130.html" (at 114.3 66.04 0) (effects (font (size 1.27 1.27)) (hide yes)))
  (property "Description" "AO3422" (at 129.54 66.04 0) (effects (font (size 1.27 1.27)) (hide yes)))
  (property "Manufacturer" "AOS" (at 111.76 66.04 0) (effects (font (size 1.27 1.27)) (hide yes)))
  (property "MPN" "AO3422" (at 109.22 66.04 0) (effects (font (size 1.27 1.27)) (hide yes)))
  (property "LCSC Part" "C37130" (at 106.68 66.04 0) (effects (font (size 1.27 1.27)) (hide yes)))
  (property "Sim.Type" "" (at 129.54 66.04 0) (effects (font (size 1.27 1.27))))
  (pin "3")
  (pin "1")
  (pin "2"))
 (symbol
  (lib_id "Device:R")
  (at 109.22 77.47 0)
  (unit 1)
  (exclude_from_sim no)
  (in_bom yes)
  (on_board yes)
  (dnp no)
  (property "Reference" "R32" (at 103.378 75.946 0) (effects (font (size 1.27 1.27)) (justify left)))
  (property "Value" "210k" (at 103.378 78.486 0) (effects (font (size 1.27 1.27)) (justify left)))
  (property "Footprint" "Resistor_SMD:R_0603_1608Metric_Pad0.98x0.95mm_HandSolder" (at 107.442 77.47 90) (effects (font (size 1.27 1.27)) (hide yes)))
  (property "Datasheet" "~" (at 109.22 77.47 0) (effects (font (size 1.27 1.27)) (hide yes)))
  (property "Description" "Resistor" (at 109.22 77.47 0) (effects (font (size 1.27 1.27)) (hide yes)))
  (property "LCSC Part" "C22952" (at 109.22 77.47 0) (effects (font (size 1.27 1.27)) (hide yes)))
  (property "Sim.Type" "" (at 109.22 77.47 0) (effects (font (size 1.27 1.27))))
  (pin "2")
  (pin "1")))
